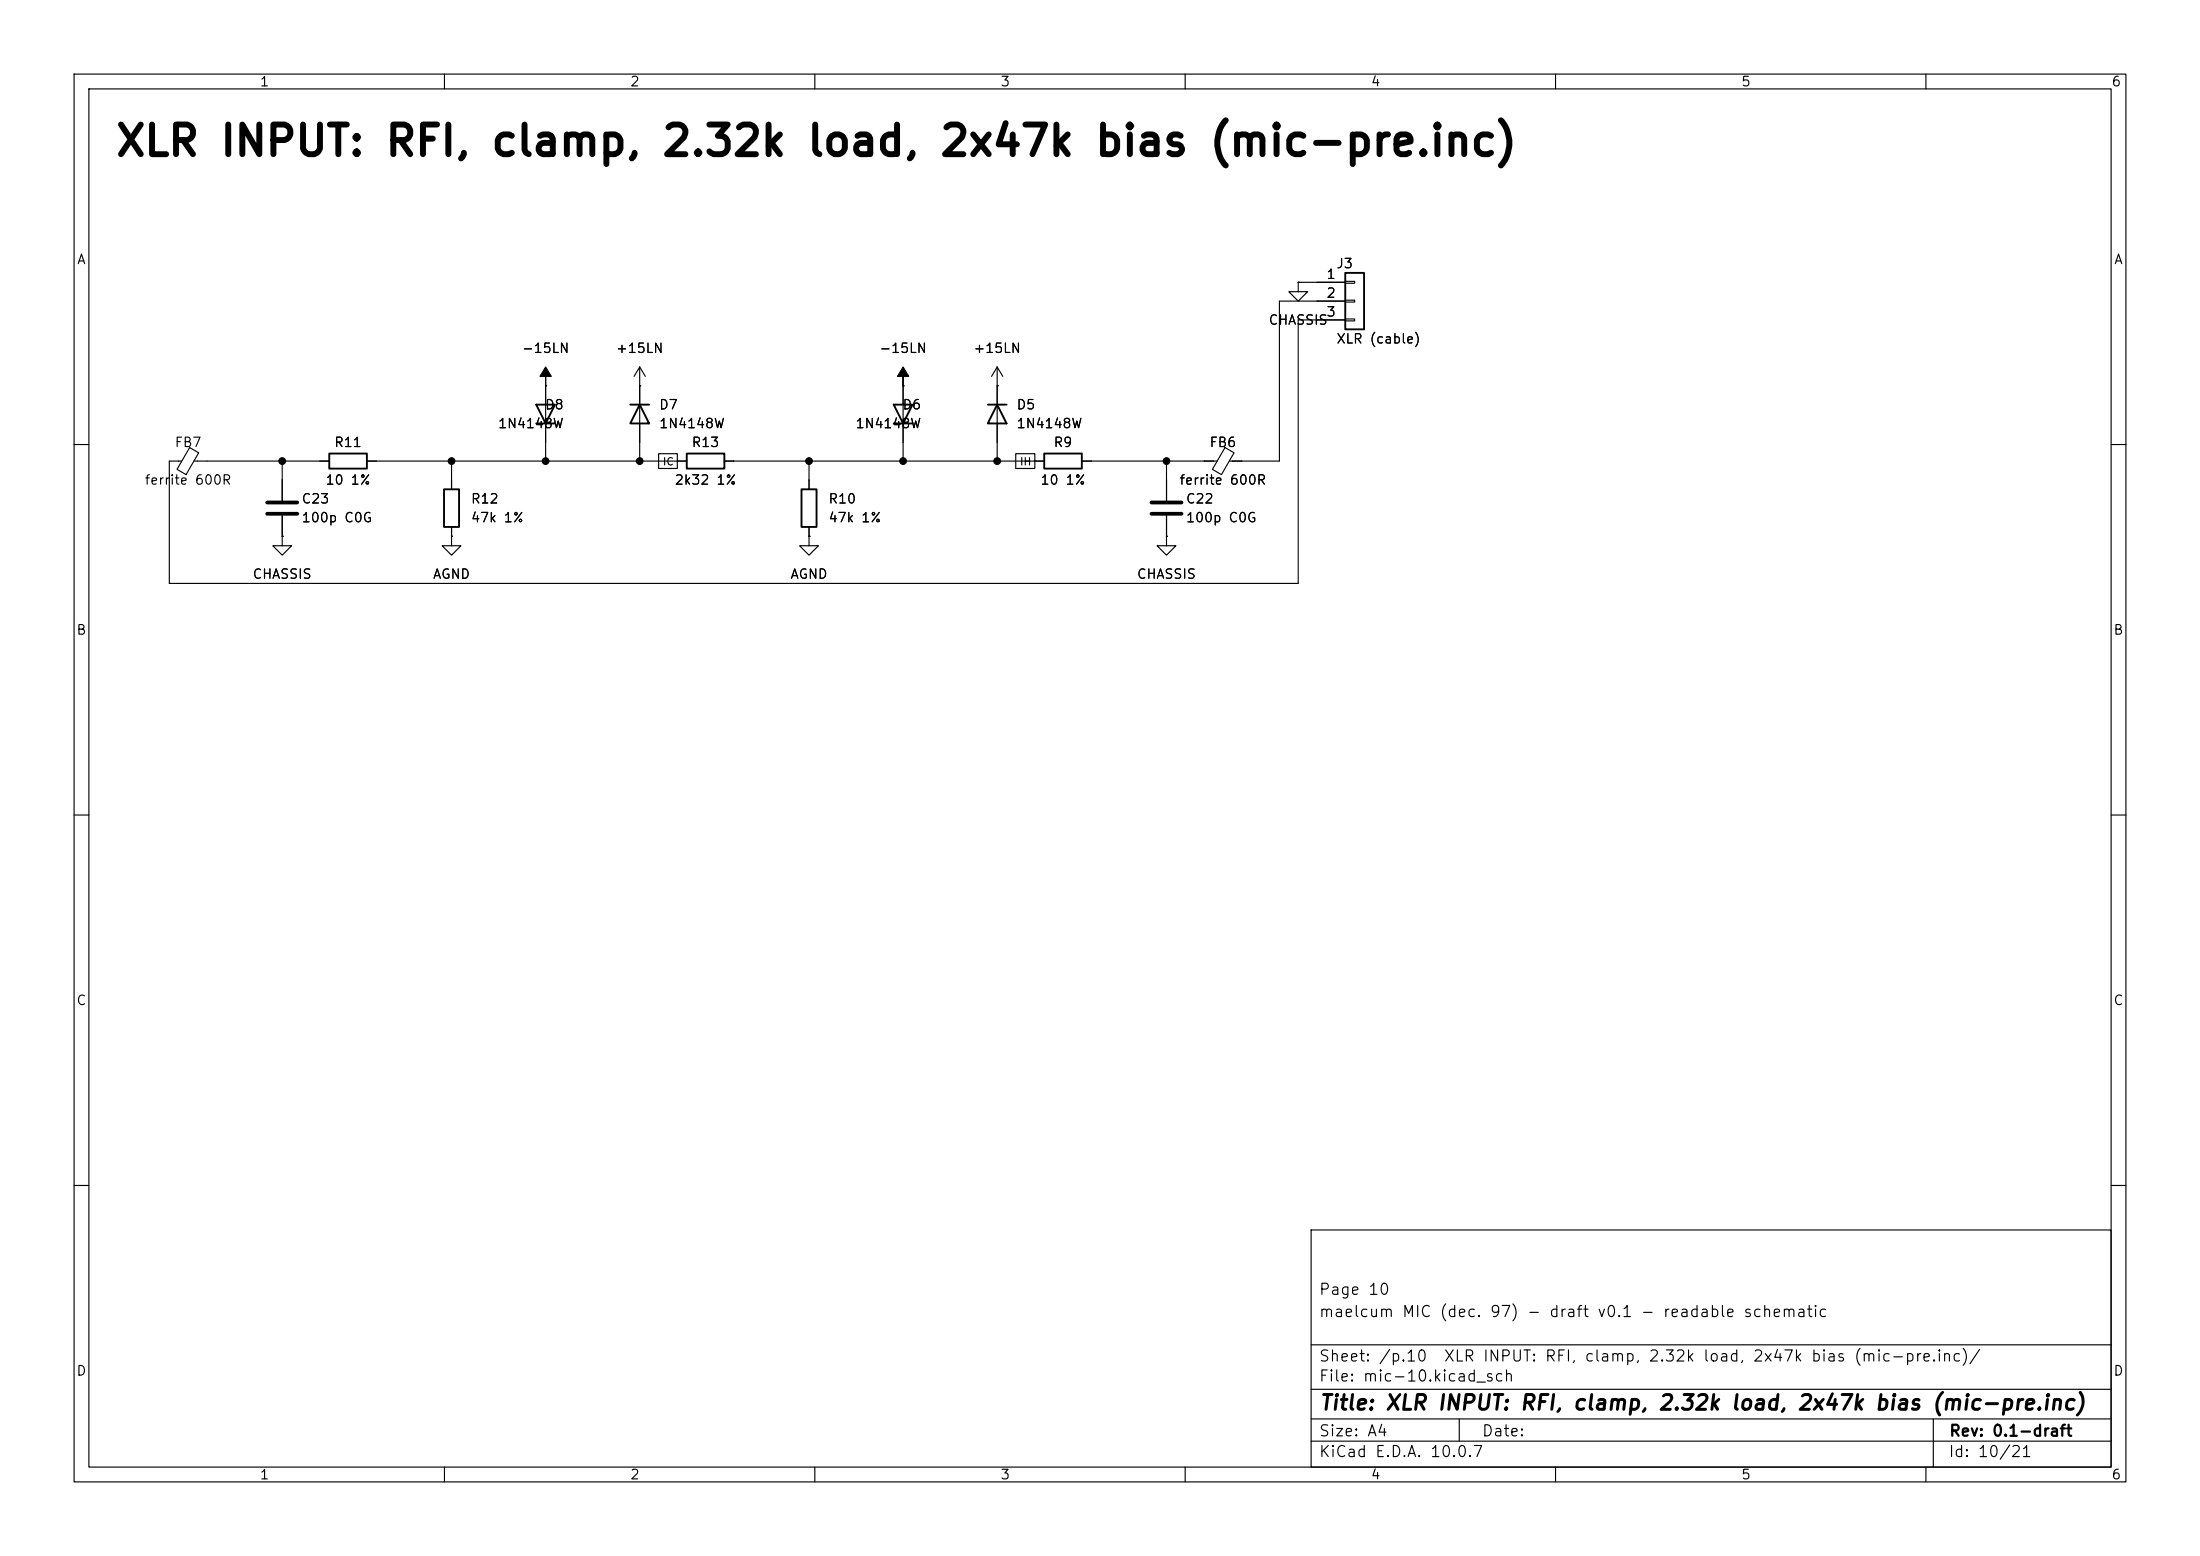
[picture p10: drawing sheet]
(kicad_sch
 (version 20260101)
 (generator "eeschema")
 (generator_version "10.0")
 (paper "A4")
 (title_block
  (title "XLR INPUT: RFI, clamp, 2.32k load, 2x47k bias (mic-pre.inc)")
  (rev "0.1-draft")
  (comment 1 "maelcum MIC (dec. 97) - draft v0.1 - readable schematic")
  (comment 2 "Page 10"))
 (lib_symbols
  (symbol
   "Connector_Generic:Conn_01x03"
   (pin_names
    (offset 1.016) (hide yes)) (exclude_from_sim no) (in_bom yes) (on_board yes)
   (in_pos_files yes)
   (duplicate_pin_numbers_are_jumpers no)
   (property
    "Reference"
    "J" (at 0 5.08 0) (show_name no) (do_not_autoplace no) (effects (font (size 1.27 1.27))))
   (property
    "Value"
    "Conn_01x03" (at 0 -5.08 0) (show_name no) (do_not_autoplace no) (effects (font (size 1.27 1.27))))
   (property
    "Footprint"
    "" (at 0 0 0) (show_name no) (do_not_autoplace no) (hide yes) (effects (font (size 1.27 1.27))))
   (property
    "Datasheet"
    "" (at 0 0 0) (show_name no) (do_not_autoplace no) (hide yes) (effects (font (size 1.27 1.27))))
   (property
    "Description"
    "Generic connector, single row, 01x03, script generated (kicad-library-utils/schlib/autogen/connector/)" (at 0 0 0) (show_name no) (do_not_autoplace no) (hide yes) (effects (font (size 1.27 1.27))))
   (property
    "ki_keywords"
    "connector" (at 0 0 0) (show_name no) (do_not_autoplace no) (hide yes) (effects (font (size 1.27 1.27))))
   (property
    "ki_fp_filters"
    "Connector*:*_1x??_*" (at 0 0 0) (show_name no) (do_not_autoplace no) (hide yes) (effects (font (size 1.27 1.27))))
   (symbol
    "Conn_01x03_1_1"
    (rectangle (start -1.27 3.81) (end 1.27 -3.81) (stroke (width 0.254) (type default)) (fill (type background)))
    (rectangle (start -1.27 2.667) (end 0 2.413) (stroke (width 0.1524) (type default)) (fill (type none)))
    (rectangle (start -1.27 0.127) (end 0 -0.127) (stroke (width 0.1524) (type default)) (fill (type none)))
    (rectangle (start -1.27 -2.413) (end 0 -2.667) (stroke (width 0.1524) (type default)) (fill (type none)))
    (pin
    passive
    line (at -5.08 2.54 0) (length 3.81) (name
    "Pin_1" (effects (font (size 1.27 1.27)))) (number
    "1" (effects (font (size 1.27 1.27)))))
    (pin
    passive
    line (at -5.08 0 0) (length 3.81) (name
    "Pin_2" (effects (font (size 1.27 1.27)))) (number
    "2" (effects (font (size 1.27 1.27)))))
    (pin
    passive
    line (at -5.08 -2.54 0) (length 3.81) (name
    "Pin_3" (effects (font (size 1.27 1.27)))) (number
    "3" (effects (font (size 1.27 1.27))))))
   (embedded_fonts no))
  (symbol
   "power:GND"
   (power global)
   (pin_numbers (hide yes))
   (pin_names
    (offset 0) (hide yes)) (exclude_from_sim no) (in_bom yes) (on_board yes)
   (in_pos_files yes)
   (duplicate_pin_numbers_are_jumpers no)
   (property
    "Reference"
    "#PWR" (at 0 -6.35 0) (show_name no) (do_not_autoplace no) (hide yes) (effects (font (size 1.27 1.27))))
   (property
    "Value"
    "GND" (at 0 -3.81 0) (show_name no) (do_not_autoplace no) (effects (font (size 1.27 1.27))))
   (property
    "Footprint"
    "" (at 0 0 0) (show_name no) (do_not_autoplace no) (hide yes) (effects (font (size 1.27 1.27))))
   (property
    "Datasheet"
    "" (at 0 0 0) (show_name no) (do_not_autoplace no) (hide yes) (effects (font (size 1.27 1.27))))
   (property
    "Description"
    "Power symbol creates a global label with name \"GND\" , ground" (at 0 0 0) (show_name no) (do_not_autoplace no) (hide yes) (effects (font (size 1.27 1.27))))
   (property
    "ki_keywords"
    "global power" (at 0 0 0) (show_name no) (do_not_autoplace no) (hide yes) (effects (font (size 1.27 1.27))))
   (symbol
    "GND_0_1"
    (polyline (pts (xy 0 0) (xy 0 -1.27) (xy 1.27 -1.27) (xy 0 -2.54) (xy -1.27 -1.27) (xy 0 -1.27)) (stroke (width 0) (type default)) (fill (type none))))
   (symbol
    "GND_1_1"
    (pin
    power_in
    line (at 0 0 270) (length 0) (name
    "" (effects (font (size 1.27 1.27)))) (number
    "1" (effects (font (size 1.27 1.27))))))
   (embedded_fonts no))
  (symbol
   "Device:FerriteBead_Small"
   (pin_numbers (hide yes))
   (pin_names
    (offset 0)) (exclude_from_sim no) (in_bom yes) (on_board yes)
   (in_pos_files yes)
   (duplicate_pin_numbers_are_jumpers no)
   (property
    "Reference"
    "FB" (at 1.905 1.27 0) (show_name no) (do_not_autoplace no) (effects (font (size 1.27 1.27)) (justify left)))
   (property
    "Value"
    "FerriteBead_Small" (at 1.905 -1.27 0) (show_name no) (do_not_autoplace no) (effects (font (size 1.27 1.27)) (justify left)))
   (property
    "Footprint"
    "" (at -1.778 0 90) (show_name no) (do_not_autoplace no) (hide yes) (effects (font (size 1.27 1.27))))
   (property
    "Datasheet"
    "" (at 0 0 0) (show_name no) (do_not_autoplace no) (hide yes) (effects (font (size 1.27 1.27))))
   (property
    "Description"
    "Ferrite bead, small symbol" (at 0 0 0) (show_name no) (do_not_autoplace no) (hide yes) (effects (font (size 1.27 1.27))))
   (property
    "ki_keywords"
    "L ferrite bead inductor filter" (at 0 0 0) (show_name no) (do_not_autoplace no) (hide yes) (effects (font (size 1.27 1.27))))
   (property
    "ki_fp_filters"
    "Inductor_* L_* *Ferrite*" (at 0 0 0) (show_name no) (do_not_autoplace no) (hide yes) (effects (font (size 1.27 1.27))))
   (symbol
    "FerriteBead_Small_0_1"
    (polyline (pts (xy -1.8288 0.2794) (xy -1.1176 1.4986) (xy 1.8288 -0.2032) (xy 1.1176 -1.4224) (xy -1.8288 0.2794)) (stroke (width 0) (type default)) (fill (type none)))
    (polyline (pts (xy 0 0.889) (xy 0 1.2954)) (stroke (width 0) (type default)) (fill (type none)))
    (polyline (pts (xy 0 -1.27) (xy 0 -0.7874)) (stroke (width 0) (type default)) (fill (type none))))
   (symbol
    "FerriteBead_Small_1_1"
    (pin
    passive
    line (at 0 2.54 270) (length 1.27) (name
    "" (effects (font (size 1.27 1.27)))) (number
    "1" (effects (font (size 1.27 1.27)))))
    (pin
    passive
    line (at 0 -2.54 90) (length 1.27) (name
    "" (effects (font (size 1.27 1.27)))) (number
    "2" (effects (font (size 1.27 1.27))))))
   (embedded_fonts no))
  (symbol
   "Device:C"
   (pin_numbers (hide yes))
   (pin_names
    (offset 0.254)) (exclude_from_sim no) (in_bom yes) (on_board yes)
   (in_pos_files yes)
   (duplicate_pin_numbers_are_jumpers no)
   (property
    "Reference"
    "C" (at 0.635 2.54 0) (show_name no) (do_not_autoplace no) (effects (font (size 1.27 1.27)) (justify left)))
   (property
    "Value"
    "C" (at 0.635 -2.54 0) (show_name no) (do_not_autoplace no) (effects (font (size 1.27 1.27)) (justify left)))
   (property
    "Footprint"
    "" (at 0.9652 -3.81 0) (show_name no) (do_not_autoplace no) (hide yes) (effects (font (size 1.27 1.27))))
   (property
    "Datasheet"
    "" (at 0 0 0) (show_name no) (do_not_autoplace no) (hide yes) (effects (font (size 1.27 1.27))))
   (property
    "Description"
    "Unpolarized capacitor" (at 0 0 0) (show_name no) (do_not_autoplace no) (hide yes) (effects (font (size 1.27 1.27))))
   (property
    "ki_keywords"
    "cap capacitor" (at 0 0 0) (show_name no) (do_not_autoplace no) (hide yes) (effects (font (size 1.27 1.27))))
   (property
    "ki_fp_filters"
    "C_*" (at 0 0 0) (show_name no) (do_not_autoplace no) (hide yes) (effects (font (size 1.27 1.27))))
   (symbol
    "C_0_1"
    (polyline (pts (xy -2.032 0.762) (xy 2.032 0.762)) (stroke (width 0.508) (type default)) (fill (type none)))
    (polyline (pts (xy -2.032 -0.762) (xy 2.032 -0.762)) (stroke (width 0.508) (type default)) (fill (type none))))
   (symbol
    "C_1_1"
    (pin
    passive
    line (at 0 3.81 270) (length 2.794) (name
    "" (effects (font (size 1.27 1.27)))) (number
    "1" (effects (font (size 1.27 1.27)))))
    (pin
    passive
    line (at 0 -3.81 90) (length 2.794) (name
    "" (effects (font (size 1.27 1.27)))) (number
    "2" (effects (font (size 1.27 1.27))))))
   (embedded_fonts no))
  (symbol
   "Device:R"
   (pin_numbers (hide yes))
   (pin_names
    (offset 0)) (exclude_from_sim no) (in_bom yes) (on_board yes)
   (in_pos_files yes)
   (duplicate_pin_numbers_are_jumpers no)
   (property
    "Reference"
    "R" (at 2.032 0 90) (show_name no) (do_not_autoplace no) (effects (font (size 1.27 1.27))))
   (property
    "Value"
    "R" (at 0 0 90) (show_name no) (do_not_autoplace no) (effects (font (size 1.27 1.27))))
   (property
    "Footprint"
    "" (at -1.778 0 90) (show_name no) (do_not_autoplace no) (hide yes) (effects (font (size 1.27 1.27))))
   (property
    "Datasheet"
    "" (at 0 0 0) (show_name no) (do_not_autoplace no) (hide yes) (effects (font (size 1.27 1.27))))
   (property
    "Description"
    "Resistor" (at 0 0 0) (show_name no) (do_not_autoplace no) (hide yes) (effects (font (size 1.27 1.27))))
   (property
    "ki_keywords"
    "R res resistor" (at 0 0 0) (show_name no) (do_not_autoplace no) (hide yes) (effects (font (size 1.27 1.27))))
   (property
    "ki_fp_filters"
    "R_*" (at 0 0 0) (show_name no) (do_not_autoplace no) (hide yes) (effects (font (size 1.27 1.27))))
   (symbol
    "R_0_1"
    (rectangle (start -1.016 -2.54) (end 1.016 2.54) (stroke (width 0.254) (type default)) (fill (type none))))
   (symbol
    "R_1_1"
    (pin
    passive
    line (at 0 3.81 270) (length 1.27) (name
    "" (effects (font (size 1.27 1.27)))) (number
    "1" (effects (font (size 1.27 1.27)))))
    (pin
    passive
    line (at 0 -3.81 90) (length 1.27) (name
    "" (effects (font (size 1.27 1.27)))) (number
    "2" (effects (font (size 1.27 1.27))))))
   (embedded_fonts no))
  (symbol
   "Diode:1N4148W"
   (pin_numbers (hide yes))
   (pin_names (hide yes)) (exclude_from_sim no) (in_bom yes) (on_board yes)
   (in_pos_files yes)
   (duplicate_pin_numbers_are_jumpers no)
   (property
    "Reference"
    "D" (at 0 2.54 0) (show_name no) (do_not_autoplace no) (effects (font (size 1.27 1.27))))
   (property
    "Value"
    "1N4148W" (at 0 -2.54 0) (show_name no) (do_not_autoplace no) (effects (font (size 1.27 1.27))))
   (property
    "Footprint"
    "Diode_SMD:D_SOD-123" (at 0 -4.445 0) (show_name no) (do_not_autoplace no) (hide yes) (effects (font (size 1.27 1.27))))
   (property
    "Datasheet"
    "https://www.vishay.com/docs/85748/1n4148w.pdf" (at 0 0 0) (show_name no) (do_not_autoplace no) (hide yes) (effects (font (size 1.27 1.27))))
   (property
    "Description"
    "75V 0.15A Fast Switching Diode, SOD-123" (at 0 0 0) (show_name no) (do_not_autoplace no) (hide yes) (effects (font (size 1.27 1.27))))
   (property
    "Sim.Device"
    "D" (at 0 0 0) (show_name no) (do_not_autoplace no) (hide yes) (effects (font (size 1.27 1.27))))
   (property
    "Sim.Pins"
    "1=K 2=A" (at 0 0 0) (show_name no) (do_not_autoplace no) (hide yes) (effects (font (size 1.27 1.27))))
   (property
    "ki_keywords"
    "diode" (at 0 0 0) (show_name no) (do_not_autoplace no) (hide yes) (effects (font (size 1.27 1.27))))
   (property
    "ki_fp_filters"
    "D*SOD?123*" (at 0 0 0) (show_name no) (do_not_autoplace no) (hide yes) (effects (font (size 1.27 1.27))))
   (symbol
    "1N4148W_0_1"
    (polyline (pts (xy -1.27 1.27) (xy -1.27 -1.27)) (stroke (width 0.254) (type default)) (fill (type none)))
    (polyline (pts (xy 1.27 1.27) (xy 1.27 -1.27) (xy -1.27 0) (xy 1.27 1.27)) (stroke (width 0.254) (type default)) (fill (type none)))
    (polyline (pts (xy 1.27 0) (xy -1.27 0)) (stroke (width 0) (type default)) (fill (type none))))
   (symbol
    "1N4148W_1_1"
    (pin
    passive
    line (at -3.81 0 0) (length 2.54) (name
    "K" (effects (font (size 1.27 1.27)))) (number
    "1" (effects (font (size 1.27 1.27)))))
    (pin
    passive
    line (at 3.81 0 180) (length 2.54) (name
    "A" (effects (font (size 1.27 1.27)))) (number
    "2" (effects (font (size 1.27 1.27))))))
   (embedded_fonts no))
  (symbol
   "power:+15V"
   (power global)
   (pin_numbers (hide yes))
   (pin_names
    (offset 0) (hide yes)) (exclude_from_sim no) (in_bom yes) (on_board yes)
   (in_pos_files yes)
   (duplicate_pin_numbers_are_jumpers no)
   (property
    "Reference"
    "#PWR" (at 0 -3.81 0) (show_name no) (do_not_autoplace no) (hide yes) (effects (font (size 1.27 1.27))))
   (property
    "Value"
    "+15V" (at 0 3.556 0) (show_name no) (do_not_autoplace no) (effects (font (size 1.27 1.27))))
   (property
    "Footprint"
    "" (at 0 0 0) (show_name no) (do_not_autoplace no) (hide yes) (effects (font (size 1.27 1.27))))
   (property
    "Datasheet"
    "" (at 0 0 0) (show_name no) (do_not_autoplace no) (hide yes) (effects (font (size 1.27 1.27))))
   (property
    "Description"
    "Power symbol creates a global label with name \"+15V\"" (at 0 0 0) (show_name no) (do_not_autoplace no) (hide yes) (effects (font (size 1.27 1.27))))
   (property
    "ki_keywords"
    "global power" (at 0 0 0) (show_name no) (do_not_autoplace no) (hide yes) (effects (font (size 1.27 1.27))))
   (symbol
    "+15V_0_1"
    (polyline (pts (xy -0.762 1.27) (xy 0 2.54)) (stroke (width 0) (type default)) (fill (type none)))
    (polyline (pts (xy 0 2.54) (xy 0.762 1.27)) (stroke (width 0) (type default)) (fill (type none)))
    (polyline (pts (xy 0 0) (xy 0 2.54)) (stroke (width 0) (type default)) (fill (type none))))
   (symbol
    "+15V_1_1"
    (pin
    power_in
    line (at 0 0 90) (length 0) (name
    "" (effects (font (size 1.27 1.27)))) (number
    "1" (effects (font (size 1.27 1.27))))))
   (embedded_fonts no))
  (symbol
   "power:-15V"
   (power global)
   (pin_numbers (hide yes))
   (pin_names
    (offset 0) (hide yes)) (exclude_from_sim no) (in_bom yes) (on_board yes)
   (in_pos_files yes)
   (duplicate_pin_numbers_are_jumpers no)
   (property
    "Reference"
    "#PWR" (at 0 -3.81 0) (show_name no) (do_not_autoplace no) (hide yes) (effects (font (size 1.27 1.27))))
   (property
    "Value"
    "-15V" (at 0 3.556 0) (show_name no) (do_not_autoplace no) (effects (font (size 1.27 1.27))))
   (property
    "Footprint"
    "" (at 0 0 0) (show_name no) (do_not_autoplace no) (hide yes) (effects (font (size 1.27 1.27))))
   (property
    "Datasheet"
    "" (at 0 0 0) (show_name no) (do_not_autoplace no) (hide yes) (effects (font (size 1.27 1.27))))
   (property
    "Description"
    "Power symbol creates a global label with name \"-15V\"" (at 0 0 0) (show_name no) (do_not_autoplace no) (hide yes) (effects (font (size 1.27 1.27))))
   (property
    "ki_keywords"
    "global power" (at 0 0 0) (show_name no) (do_not_autoplace no) (hide yes) (effects (font (size 1.27 1.27))))
   (symbol
    "-15V_0_0"
    (pin
    power_in
    line (at 0 0 90) (length 0) (name
    "" (effects (font (size 1.27 1.27)))) (number
    "1" (effects (font (size 1.27 1.27))))))
   (symbol
    "-15V_0_1"
    (polyline (pts (xy 0 0) (xy 0 1.27) (xy 0.762 1.27) (xy 0 2.54) (xy -0.762 1.27) (xy 0 1.27)) (stroke (width 0) (type default)) (fill (type outline))))
   (embedded_fonts no)))
 (text
  "XLR INPUT: RFI, clamp, 2.32k load, 2x47k bias (mic-pre.inc)"
  (exclude_from_sim no)
  (at 15.24 21.59 0)
  (effects (font (size 4 4)
    (bold yes)) (justify left bottom)))
 (symbol
  (lib_id "Connector_Generic:Conn_01x03")
  (at 182.88 40.64 0)
  (unit 1)
  (body_style 1)
  (exclude_from_sim no)
  (in_bom yes)
  (on_board yes)
  (dnp no)
  (property
   "Reference"
   "J3" (at 180.34 35.56 0) (effects (font (size 1.27 1.27)) (justify left)))
  (property
   "Value"
   "XLR (cable)" (at 180.34 45.72 0) (effects (font (size 1.27 1.27)) (justify left)))
  (property
   "Footprint"
   "Connector_PinHeader_2.54mm:PinHeader_1x03_P2.54mm_Vertical" (at 182.88 40.64 0) (effects (font (size 1.27 1.27)) (justify left) (hide yes)))
  (property
   "Datasheet"
   "" (at 182.88 40.64 0) (effects (font (size 1.27 1.27)) (justify left) (hide yes)))
  (property
   "Nota"
   "NOTA: cavo verso l'XLR femmina; pin 1 a CHASSIS al connettore (grounding §4)" (at 182.88 40.64 0) (effects (font (size 1.27 1.27)) (justify left) (hide yes)))
  (pin
   "1")
  (pin
   "2")
  (pin
   "3")
  (instances (project
    "mic" (path
    "/5cabb6df-eb66-5854-b013-2a2de3529069/cfd34e9f-4fcc-5007-b701-09bbae9902fa" (reference "J3") (unit 1)))))
 (wire
  (pts (xy 175.26 38.1) (xy 177.8 38.1))
  (stroke (width 0) (type default)))
 (symbol
  (lib_id "power:GND")
  (at 175.26 38.1 0)
  (unit 1)
  (body_style 1)
  (exclude_from_sim no)
  (in_bom yes)
  (on_board yes)
  (dnp no)
  (property
   "Reference"
   "#PWR001" (at 175.26 38.1 0) (effects (font (size 1.27 1.27)) (justify left) (hide yes)))
  (property
   "Value"
   "CHASSIS" (at 175.26 43.18 0) (effects (font (size 1.27 1.27))))
  (property
   "Footprint"
   "" (at 175.26 38.1 0) (effects (font (size 1.27 1.27)) (justify left) (hide yes)))
  (property
   "Datasheet"
   "" (at 175.26 38.1 0) (effects (font (size 1.27 1.27)) (justify left) (hide yes)))
  (pin
   "1")
  (instances (project
    "mic" (path
    "/5cabb6df-eb66-5854-b013-2a2de3529069/cfd34e9f-4fcc-5007-b701-09bbae9902fa" (reference "#PWR001") (unit 1)))))
 (wire
  (pts (xy 177.8 40.64) (xy 172.72 40.64))
  (stroke (width 0) (type default)))
 (wire
  (pts (xy 172.72 40.64) (xy 172.72 62.23))
  (stroke (width 0) (type default)))
 (symbol
  (lib_id "Device:FerriteBead_Small")
  (at 165.1 62.23 270)
  (unit 1)
  (body_style 1)
  (exclude_from_sim no)
  (in_bom yes)
  (on_board yes)
  (dnp no)
  (property
   "Reference"
   "FB6" (at 165.1 59.69 90) (effects (font (size 1.27 1.27))))
  (property
   "Value"
   "ferrite 600R" (at 165.1 64.77 90) (effects (font (size 1.27 1.27))))
  (property
   "Footprint"
   "Inductor_SMD:L_1206_3216Metric" (at 165.1 62.23 0) (effects (font (size 1.27 1.27)) (justify left) (hide yes)))
  (property
   "Datasheet"
   "" (at 165.1 62.23 0) (effects (font (size 1.27 1.27)) (justify left) (hide yes)))
  (pin
   "1")
  (pin
   "2")
  (instances (project
    "mic" (path
    "/5cabb6df-eb66-5854-b013-2a2de3529069/cfd34e9f-4fcc-5007-b701-09bbae9902fa" (reference "FB6") (unit 1)))))
 (symbol
  (lib_id "Device:C")
  (at 157.48 68.58 0)
  (unit 1)
  (body_style 1)
  (exclude_from_sim no)
  (in_bom yes)
  (on_board yes)
  (dnp no)
  (property
   "Reference"
   "C22" (at 160.02 67.31 0) (effects (font (size 1.27 1.27)) (justify left)))
  (property
   "Value"
   "100p C0G" (at 160.02 69.85 0) (effects (font (size 1.27 1.27)) (justify left)))
  (property
   "Footprint"
   "Capacitor_SMD:C_0805_2012Metric" (at 157.48 68.58 0) (effects (font (size 1.27 1.27)) (justify left) (hide yes)))
  (property
   "Datasheet"
   "" (at 157.48 68.58 0) (effects (font (size 1.27 1.27)) (justify left) (hide yes)))
  (property
   "Nota"
   "RFI verso il telaio" (at 157.48 68.58 0) (effects (font (size 1.27 1.27)) (justify left) (hide yes)))
  (pin
   "1")
  (pin
   "2")
  (instances (project
    "mic" (path
    "/5cabb6df-eb66-5854-b013-2a2de3529069/cfd34e9f-4fcc-5007-b701-09bbae9902fa" (reference "C22") (unit 1)))))
 (symbol
  (lib_id "Device:R")
  (at 143.51 62.23 270)
  (unit 1)
  (body_style 1)
  (exclude_from_sim no)
  (in_bom yes)
  (on_board yes)
  (dnp no)
  (property
   "Reference"
   "R9" (at 143.51 59.69 90) (effects (font (size 1.27 1.27))))
  (property
   "Value"
   "10 1%" (at 143.51 64.77 90) (effects (font (size 1.27 1.27))))
  (property
   "Footprint"
   "Resistor_SMD:R_0805_2012Metric" (at 143.51 62.23 0) (effects (font (size 1.27 1.27)) (justify left) (hide yes)))
  (property
   "Datasheet"
   "" (at 143.51 62.23 0) (effects (font (size 1.27 1.27)) (justify left) (hide yes)))
  (property
   "Nota"
   "limita la corrente dei clamp" (at 143.51 62.23 0) (effects (font (size 1.27 1.27)) (justify left) (hide yes)))
  (pin
   "1")
  (pin
   "2")
  (instances (project
    "mic" (path
    "/5cabb6df-eb66-5854-b013-2a2de3529069/cfd34e9f-4fcc-5007-b701-09bbae9902fa" (reference "R9") (unit 1)))))
 (symbol
  (lib_id "Diode:1N4148W")
  (at 134.62 55.88 270)
  (unit 1)
  (body_style 1)
  (exclude_from_sim no)
  (in_bom yes)
  (on_board yes)
  (dnp no)
  (property
   "Reference"
   "D5" (at 137.16 54.61 90) (effects (font (size 1.27 1.27)) (justify left)))
  (property
   "Value"
   "1N4148W" (at 137.16 57.15 90) (effects (font (size 1.27 1.27)) (justify left)))
  (property
   "Footprint"
   "Diode_SMD:D_SOD-123" (at 134.62 55.88 0) (effects (font (size 1.27 1.27)) (justify left) (hide yes)))
  (property
   "Datasheet"
   "" (at 134.62 55.88 0) (effects (font (size 1.27 1.27)) (justify left) (hide yes)))
  (property
   "Nota"
   "NOTA: clamp 1N4148W al posto del BAV199 (pinout non verificato)" (at 134.62 55.88 0) (effects (font (size 1.27 1.27)) (justify left) (hide yes)))
  (pin
   "1")
  (pin
   "2")
  (instances (project
    "mic" (path
    "/5cabb6df-eb66-5854-b013-2a2de3529069/cfd34e9f-4fcc-5007-b701-09bbae9902fa" (reference "D5") (unit 1)))))
 (symbol
  (lib_id "Diode:1N4148W")
  (at 121.92 55.88 90)
  (unit 1)
  (body_style 1)
  (exclude_from_sim no)
  (in_bom yes)
  (on_board yes)
  (dnp no)
  (property
   "Reference"
   "D6" (at 124.46 54.61 90) (effects (font (size 1.27 1.27)) (justify left)))
  (property
   "Value"
   "1N4148W" (at 124.46 57.15 90) (effects (font (size 1.27 1.27)) (justify left)))
  (property
   "Footprint"
   "Diode_SMD:D_SOD-123" (at 121.92 55.88 0) (effects (font (size 1.27 1.27)) (justify left) (hide yes)))
  (property
   "Datasheet"
   "" (at 121.92 55.88 0) (effects (font (size 1.27 1.27)) (justify left) (hide yes)))
  (pin
   "1")
  (pin
   "2")
  (instances (project
    "mic" (path
    "/5cabb6df-eb66-5854-b013-2a2de3529069/cfd34e9f-4fcc-5007-b701-09bbae9902fa" (reference "D6") (unit 1)))))
 (symbol
  (lib_id "Device:R")
  (at 109.22 68.58 0)
  (unit 1)
  (body_style 1)
  (exclude_from_sim no)
  (in_bom yes)
  (on_board yes)
  (dnp no)
  (property
   "Reference"
   "R10" (at 111.76 67.31 0) (effects (font (size 1.27 1.27)) (justify left)))
  (property
   "Value"
   "47k 1%" (at 111.76 69.85 0) (effects (font (size 1.27 1.27)) (justify left)))
  (property
   "Footprint"
   "Resistor_SMD:R_0805_2012Metric" (at 109.22 68.58 0) (effects (font (size 1.27 1.27)) (justify left) (hide yes)))
  (property
   "Datasheet"
   "" (at 109.22 68.58 0) (effects (font (size 1.27 1.27)) (justify left) (hide yes)))
  (property
   "Nota"
   "bias di modo comune (CMRR 74 dB)" (at 109.22 68.58 0) (effects (font (size 1.27 1.27)) (justify left) (hide yes)))
  (pin
   "1")
  (pin
   "2")
  (instances (project
    "mic" (path
    "/5cabb6df-eb66-5854-b013-2a2de3529069/cfd34e9f-4fcc-5007-b701-09bbae9902fa" (reference "R10") (unit 1)))))
 (symbol
  (lib_id "Device:R")
  (at 95.25 62.23 270)
  (unit 1)
  (body_style 1)
  (exclude_from_sim no)
  (in_bom yes)
  (on_board yes)
  (dnp no)
  (property
   "Reference"
   "R13" (at 95.25 59.69 90) (effects (font (size 1.27 1.27))))
  (property
   "Value"
   "2k32 1%" (at 95.25 64.77 90) (effects (font (size 1.27 1.27))))
  (property
   "Footprint"
   "Resistor_SMD:R_0805_2012Metric" (at 95.25 62.23 0) (effects (font (size 1.27 1.27)) (justify left) (hide yes)))
  (property
   "Datasheet"
   "" (at 95.25 62.23 0) (effects (font (size 1.27 1.27)) (justify left) (hide yes)))
  (property
   "Nota"
   "Zin differenziale 2,26 kOhm" (at 95.25 62.23 0) (effects (font (size 1.27 1.27)) (justify left) (hide yes)))
  (pin
   "1")
  (pin
   "2")
  (instances (project
    "mic" (path
    "/5cabb6df-eb66-5854-b013-2a2de3529069/cfd34e9f-4fcc-5007-b701-09bbae9902fa" (reference "R13") (unit 1)))))
 (symbol
  (lib_id "Diode:1N4148W")
  (at 86.36 55.88 270)
  (unit 1)
  (body_style 1)
  (exclude_from_sim no)
  (in_bom yes)
  (on_board yes)
  (dnp no)
  (property
   "Reference"
   "D7" (at 88.9 54.61 90) (effects (font (size 1.27 1.27)) (justify left)))
  (property
   "Value"
   "1N4148W" (at 88.9 57.15 90) (effects (font (size 1.27 1.27)) (justify left)))
  (property
   "Footprint"
   "Diode_SMD:D_SOD-123" (at 86.36 55.88 0) (effects (font (size 1.27 1.27)) (justify left) (hide yes)))
  (property
   "Datasheet"
   "" (at 86.36 55.88 0) (effects (font (size 1.27 1.27)) (justify left) (hide yes)))
  (property
   "Nota"
   "NOTA: clamp 1N4148W al posto del BAV199 (pinout non verificato)" (at 86.36 55.88 0) (effects (font (size 1.27 1.27)) (justify left) (hide yes)))
  (pin
   "1")
  (pin
   "2")
  (instances (project
    "mic" (path
    "/5cabb6df-eb66-5854-b013-2a2de3529069/cfd34e9f-4fcc-5007-b701-09bbae9902fa" (reference "D7") (unit 1)))))
 (symbol
  (lib_id "Diode:1N4148W")
  (at 73.66 55.88 90)
  (unit 1)
  (body_style 1)
  (exclude_from_sim no)
  (in_bom yes)
  (on_board yes)
  (dnp no)
  (property
   "Reference"
   "D8" (at 76.2 54.61 90) (effects (font (size 1.27 1.27)) (justify left)))
  (property
   "Value"
   "1N4148W" (at 76.2 57.15 90) (effects (font (size 1.27 1.27)) (justify left)))
  (property
   "Footprint"
   "Diode_SMD:D_SOD-123" (at 73.66 55.88 0) (effects (font (size 1.27 1.27)) (justify left) (hide yes)))
  (property
   "Datasheet"
   "" (at 73.66 55.88 0) (effects (font (size 1.27 1.27)) (justify left) (hide yes)))
  (pin
   "1")
  (pin
   "2")
  (instances (project
    "mic" (path
    "/5cabb6df-eb66-5854-b013-2a2de3529069/cfd34e9f-4fcc-5007-b701-09bbae9902fa" (reference "D8") (unit 1)))))
 (symbol
  (lib_id "Device:R")
  (at 60.96 68.58 0)
  (unit 1)
  (body_style 1)
  (exclude_from_sim no)
  (in_bom yes)
  (on_board yes)
  (dnp no)
  (property
   "Reference"
   "R12" (at 63.5 67.31 0) (effects (font (size 1.27 1.27)) (justify left)))
  (property
   "Value"
   "47k 1%" (at 63.5 69.85 0) (effects (font (size 1.27 1.27)) (justify left)))
  (property
   "Footprint"
   "Resistor_SMD:R_0805_2012Metric" (at 60.96 68.58 0) (effects (font (size 1.27 1.27)) (justify left) (hide yes)))
  (property
   "Datasheet"
   "" (at 60.96 68.58 0) (effects (font (size 1.27 1.27)) (justify left) (hide yes)))
  (property
   "Nota"
   "bias di modo comune (CMRR 74 dB)" (at 60.96 68.58 0) (effects (font (size 1.27 1.27)) (justify left) (hide yes)))
  (pin
   "1")
  (pin
   "2")
  (instances (project
    "mic" (path
    "/5cabb6df-eb66-5854-b013-2a2de3529069/cfd34e9f-4fcc-5007-b701-09bbae9902fa" (reference "R12") (unit 1)))))
 (symbol
  (lib_id "Device:R")
  (at 46.99 62.23 90)
  (unit 1)
  (body_style 1)
  (exclude_from_sim no)
  (in_bom yes)
  (on_board yes)
  (dnp no)
  (property
   "Reference"
   "R11" (at 46.99 59.69 90) (effects (font (size 1.27 1.27))))
  (property
   "Value"
   "10 1%" (at 46.99 64.77 90) (effects (font (size 1.27 1.27))))
  (property
   "Footprint"
   "Resistor_SMD:R_0805_2012Metric" (at 46.99 62.23 0) (effects (font (size 1.27 1.27)) (justify left) (hide yes)))
  (property
   "Datasheet"
   "" (at 46.99 62.23 0) (effects (font (size 1.27 1.27)) (justify left) (hide yes)))
  (property
   "Nota"
   "limita la corrente dei clamp" (at 46.99 62.23 0) (effects (font (size 1.27 1.27)) (justify left) (hide yes)))
  (pin
   "1")
  (pin
   "2")
  (instances (project
    "mic" (path
    "/5cabb6df-eb66-5854-b013-2a2de3529069/cfd34e9f-4fcc-5007-b701-09bbae9902fa" (reference "R11") (unit 1)))))
 (symbol
  (lib_id "Device:C")
  (at 38.1 68.58 0)
  (unit 1)
  (body_style 1)
  (exclude_from_sim no)
  (in_bom yes)
  (on_board yes)
  (dnp no)
  (property
   "Reference"
   "C23" (at 40.64 67.31 0) (effects (font (size 1.27 1.27)) (justify left)))
  (property
   "Value"
   "100p C0G" (at 40.64 69.85 0) (effects (font (size 1.27 1.27)) (justify left)))
  (property
   "Footprint"
   "Capacitor_SMD:C_0805_2012Metric" (at 38.1 68.58 0) (effects (font (size 1.27 1.27)) (justify left) (hide yes)))
  (property
   "Datasheet"
   "" (at 38.1 68.58 0) (effects (font (size 1.27 1.27)) (justify left) (hide yes)))
  (property
   "Nota"
   "RFI verso il telaio" (at 38.1 68.58 0) (effects (font (size 1.27 1.27)) (justify left) (hide yes)))
  (pin
   "1")
  (pin
   "2")
  (instances (project
    "mic" (path
    "/5cabb6df-eb66-5854-b013-2a2de3529069/cfd34e9f-4fcc-5007-b701-09bbae9902fa" (reference "C23") (unit 1)))))
 (symbol
  (lib_id "Device:FerriteBead_Small")
  (at 25.4 62.23 90)
  (unit 1)
  (body_style 1)
  (exclude_from_sim no)
  (in_bom yes)
  (on_board yes)
  (dnp no)
  (property
   "Reference"
   "FB7" (at 25.4 59.69 90) (effects (font (size 1.27 1.27))))
  (property
   "Value"
   "ferrite 600R" (at 25.4 64.77 90) (effects (font (size 1.27 1.27))))
  (property
   "Footprint"
   "Inductor_SMD:L_1206_3216Metric" (at 25.4 62.23 0) (effects (font (size 1.27 1.27)) (justify left) (hide yes)))
  (property
   "Datasheet"
   "" (at 25.4 62.23 0) (effects (font (size 1.27 1.27)) (justify left) (hide yes)))
  (pin
   "1")
  (pin
   "2")
  (instances (project
    "mic" (path
    "/5cabb6df-eb66-5854-b013-2a2de3529069/cfd34e9f-4fcc-5007-b701-09bbae9902fa" (reference "FB7") (unit 1)))))
 (wire
  (pts (xy 172.72 62.23) (xy 167.64 62.23))
  (stroke (width 0) (type default)))
 (wire
  (pts (xy 162.56 62.23) (xy 157.48 62.23))
  (stroke (width 0) (type default)))
 (wire
  (pts (xy 157.48 62.23) (xy 157.48 64.77))
  (stroke (width 0) (type default)))
 (wire
  (pts (xy 157.48 62.23) (xy 147.32 62.23))
  (stroke (width 0) (type default)))
 (wire
  (pts (xy 139.7 62.23) (xy 134.62 62.23))
  (stroke (width 0) (type default)))
 (wire
  (pts (xy 134.62 62.23) (xy 134.62 59.69))
  (stroke (width 0) (type default)))
 (wire
  (pts (xy 134.62 62.23) (xy 121.92 62.23))
  (stroke (width 0) (type default)))
 (wire
  (pts (xy 121.92 62.23) (xy 121.92 59.69))
  (stroke (width 0) (type default)))
 (wire
  (pts (xy 121.92 62.23) (xy 109.22 62.23))
  (stroke (width 0) (type default)))
 (wire
  (pts (xy 109.22 62.23) (xy 109.22 64.77))
  (stroke (width 0) (type default)))
 (wire
  (pts (xy 109.22 62.23) (xy 99.06 62.23))
  (stroke (width 0) (type default)))
 (wire
  (pts (xy 91.44 62.23) (xy 86.36 62.23))
  (stroke (width 0) (type default)))
 (wire
  (pts (xy 86.36 62.23) (xy 86.36 59.69))
  (stroke (width 0) (type default)))
 (wire
  (pts (xy 86.36 62.23) (xy 73.66 62.23))
  (stroke (width 0) (type default)))
 (wire
  (pts (xy 73.66 62.23) (xy 73.66 59.69))
  (stroke (width 0) (type default)))
 (wire
  (pts (xy 73.66 62.23) (xy 60.96 62.23))
  (stroke (width 0) (type default)))
 (wire
  (pts (xy 60.96 62.23) (xy 60.96 64.77))
  (stroke (width 0) (type default)))
 (wire
  (pts (xy 60.96 62.23) (xy 50.8 62.23))
  (stroke (width 0) (type default)))
 (wire
  (pts (xy 43.18 62.23) (xy 38.1 62.23))
  (stroke (width 0) (type default)))
 (wire
  (pts (xy 38.1 62.23) (xy 38.1 64.77))
  (stroke (width 0) (type default)))
 (wire
  (pts (xy 38.1 62.23) (xy 27.94 62.23))
  (stroke (width 0) (type default)))
 (junction
  (at 157.48 62.23)
  (diameter 0)
  (color 0 0 0 0))
 (junction
  (at 134.62 62.23)
  (diameter 0)
  (color 0 0 0 0))
 (junction
  (at 121.92 62.23)
  (diameter 0)
  (color 0 0 0 0))
 (junction
  (at 109.22 62.23)
  (diameter 0)
  (color 0 0 0 0))
 (junction
  (at 86.36 62.23)
  (diameter 0)
  (color 0 0 0 0))
 (junction
  (at 73.66 62.23)
  (diameter 0)
  (color 0 0 0 0))
 (junction
  (at 60.96 62.23)
  (diameter 0)
  (color 0 0 0 0))
 (junction
  (at 38.1 62.23)
  (diameter 0)
  (color 0 0 0 0))
 (symbol
  (lib_id "power:GND")
  (at 157.48 72.39 0)
  (unit 1)
  (body_style 1)
  (exclude_from_sim no)
  (in_bom yes)
  (on_board yes)
  (dnp no)
  (property
   "Reference"
   "#PWR002" (at 157.48 72.39 0) (effects (font (size 1.27 1.27)) (justify left) (hide yes)))
  (property
   "Value"
   "CHASSIS" (at 157.48 77.47 0) (effects (font (size 1.27 1.27))))
  (property
   "Footprint"
   "" (at 157.48 72.39 0) (effects (font (size 1.27 1.27)) (justify left) (hide yes)))
  (property
   "Datasheet"
   "" (at 157.48 72.39 0) (effects (font (size 1.27 1.27)) (justify left) (hide yes)))
  (pin
   "1")
  (instances (project
    "mic" (path
    "/5cabb6df-eb66-5854-b013-2a2de3529069/cfd34e9f-4fcc-5007-b701-09bbae9902fa" (reference "#PWR002") (unit 1)))))
 (symbol
  (lib_id "power:+15V")
  (at 134.62 52.07 0)
  (unit 1)
  (body_style 1)
  (exclude_from_sim no)
  (in_bom yes)
  (on_board yes)
  (dnp no)
  (property
   "Reference"
   "#PWR003" (at 134.62 52.07 0) (effects (font (size 1.27 1.27)) (justify left) (hide yes)))
  (property
   "Value"
   "+15LN" (at 134.62 46.99 0) (effects (font (size 1.27 1.27))))
  (property
   "Footprint"
   "" (at 134.62 52.07 0) (effects (font (size 1.27 1.27)) (justify left) (hide yes)))
  (property
   "Datasheet"
   "" (at 134.62 52.07 0) (effects (font (size 1.27 1.27)) (justify left) (hide yes)))
  (pin
   "1")
  (instances (project
    "mic" (path
    "/5cabb6df-eb66-5854-b013-2a2de3529069/cfd34e9f-4fcc-5007-b701-09bbae9902fa" (reference "#PWR003") (unit 1)))))
 (symbol
  (lib_id "power:-15V")
  (at 121.92 52.07 0)
  (unit 1)
  (body_style 1)
  (exclude_from_sim no)
  (in_bom yes)
  (on_board yes)
  (dnp no)
  (property
   "Reference"
   "#PWR004" (at 121.92 52.07 0) (effects (font (size 1.27 1.27)) (justify left) (hide yes)))
  (property
   "Value"
   "-15LN" (at 121.92 46.99 0) (effects (font (size 1.27 1.27))))
  (property
   "Footprint"
   "" (at 121.92 52.07 0) (effects (font (size 1.27 1.27)) (justify left) (hide yes)))
  (property
   "Datasheet"
   "" (at 121.92 52.07 0) (effects (font (size 1.27 1.27)) (justify left) (hide yes)))
  (pin
   "1")
  (instances (project
    "mic" (path
    "/5cabb6df-eb66-5854-b013-2a2de3529069/cfd34e9f-4fcc-5007-b701-09bbae9902fa" (reference "#PWR004") (unit 1)))))
 (symbol
  (lib_id "power:GND")
  (at 109.22 72.39 0)
  (unit 1)
  (body_style 1)
  (exclude_from_sim no)
  (in_bom yes)
  (on_board yes)
  (dnp no)
  (property
   "Reference"
   "#PWR005" (at 109.22 72.39 0) (effects (font (size 1.27 1.27)) (justify left) (hide yes)))
  (property
   "Value"
   "AGND" (at 109.22 77.47 0) (effects (font (size 1.27 1.27))))
  (property
   "Footprint"
   "" (at 109.22 72.39 0) (effects (font (size 1.27 1.27)) (justify left) (hide yes)))
  (property
   "Datasheet"
   "" (at 109.22 72.39 0) (effects (font (size 1.27 1.27)) (justify left) (hide yes)))
  (pin
   "1")
  (instances (project
    "mic" (path
    "/5cabb6df-eb66-5854-b013-2a2de3529069/cfd34e9f-4fcc-5007-b701-09bbae9902fa" (reference "#PWR005") (unit 1)))))
 (symbol
  (lib_id "power:+15V")
  (at 86.36 52.07 0)
  (unit 1)
  (body_style 1)
  (exclude_from_sim no)
  (in_bom yes)
  (on_board yes)
  (dnp no)
  (property
   "Reference"
   "#PWR006" (at 86.36 52.07 0) (effects (font (size 1.27 1.27)) (justify left) (hide yes)))
  (property
   "Value"
   "+15LN" (at 86.36 46.99 0) (effects (font (size 1.27 1.27))))
  (property
   "Footprint"
   "" (at 86.36 52.07 0) (effects (font (size 1.27 1.27)) (justify left) (hide yes)))
  (property
   "Datasheet"
   "" (at 86.36 52.07 0) (effects (font (size 1.27 1.27)) (justify left) (hide yes)))
  (pin
   "1")
  (instances (project
    "mic" (path
    "/5cabb6df-eb66-5854-b013-2a2de3529069/cfd34e9f-4fcc-5007-b701-09bbae9902fa" (reference "#PWR006") (unit 1)))))
 (symbol
  (lib_id "power:-15V")
  (at 73.66 52.07 0)
  (unit 1)
  (body_style 1)
  (exclude_from_sim no)
  (in_bom yes)
  (on_board yes)
  (dnp no)
  (property
   "Reference"
   "#PWR007" (at 73.66 52.07 0) (effects (font (size 1.27 1.27)) (justify left) (hide yes)))
  (property
   "Value"
   "-15LN" (at 73.66 46.99 0) (effects (font (size 1.27 1.27))))
  (property
   "Footprint"
   "" (at 73.66 52.07 0) (effects (font (size 1.27 1.27)) (justify left) (hide yes)))
  (property
   "Datasheet"
   "" (at 73.66 52.07 0) (effects (font (size 1.27 1.27)) (justify left) (hide yes)))
  (pin
   "1")
  (instances (project
    "mic" (path
    "/5cabb6df-eb66-5854-b013-2a2de3529069/cfd34e9f-4fcc-5007-b701-09bbae9902fa" (reference "#PWR007") (unit 1)))))
 (symbol
  (lib_id "power:GND")
  (at 60.96 72.39 0)
  (unit 1)
  (body_style 1)
  (exclude_from_sim no)
  (in_bom yes)
  (on_board yes)
  (dnp no)
  (property
   "Reference"
   "#PWR008" (at 60.96 72.39 0) (effects (font (size 1.27 1.27)) (justify left) (hide yes)))
  (property
   "Value"
   "AGND" (at 60.96 77.47 0) (effects (font (size 1.27 1.27))))
  (property
   "Footprint"
   "" (at 60.96 72.39 0) (effects (font (size 1.27 1.27)) (justify left) (hide yes)))
  (property
   "Datasheet"
   "" (at 60.96 72.39 0) (effects (font (size 1.27 1.27)) (justify left) (hide yes)))
  (pin
   "1")
  (instances (project
    "mic" (path
    "/5cabb6df-eb66-5854-b013-2a2de3529069/cfd34e9f-4fcc-5007-b701-09bbae9902fa" (reference "#PWR008") (unit 1)))))
 (symbol
  (lib_id "power:GND")
  (at 38.1 72.39 0)
  (unit 1)
  (body_style 1)
  (exclude_from_sim no)
  (in_bom yes)
  (on_board yes)
  (dnp no)
  (property
   "Reference"
   "#PWR009" (at 38.1 72.39 0) (effects (font (size 1.27 1.27)) (justify left) (hide yes)))
  (property
   "Value"
   "CHASSIS" (at 38.1 77.47 0) (effects (font (size 1.27 1.27))))
  (property
   "Footprint"
   "" (at 38.1 72.39 0) (effects (font (size 1.27 1.27)) (justify left) (hide yes)))
  (property
   "Datasheet"
   "" (at 38.1 72.39 0) (effects (font (size 1.27 1.27)) (justify left) (hide yes)))
  (pin
   "1")
  (instances (project
    "mic" (path
    "/5cabb6df-eb66-5854-b013-2a2de3529069/cfd34e9f-4fcc-5007-b701-09bbae9902fa" (reference "#PWR009") (unit 1)))))
 (wire
  (pts (xy 177.8 43.18) (xy 175.26 43.18))
  (stroke (width 0) (type default)))
 (wire
  (pts (xy 175.26 78.74) (xy 175.26 43.18))
  (stroke (width 0) (type default)))
 (wire
  (pts (xy 175.26 78.74) (xy 22.86 78.74))
  (stroke (width 0) (type default)))
 (wire
  (pts (xy 22.86 78.74) (xy 22.86 62.23))
  (stroke (width 0) (type default)))
 (global_label
  "IH"
  (shape passive)
  (at 139.7 62.23 180)
  (fields_autoplaced yes)
  (effects (font (size 1 1)) (justify right)))
 (global_label
  "IC"
  (shape passive)
  (at 91.44 62.23 180)
  (fields_autoplaced yes)
  (effects (font (size 1 1)) (justify right))))
